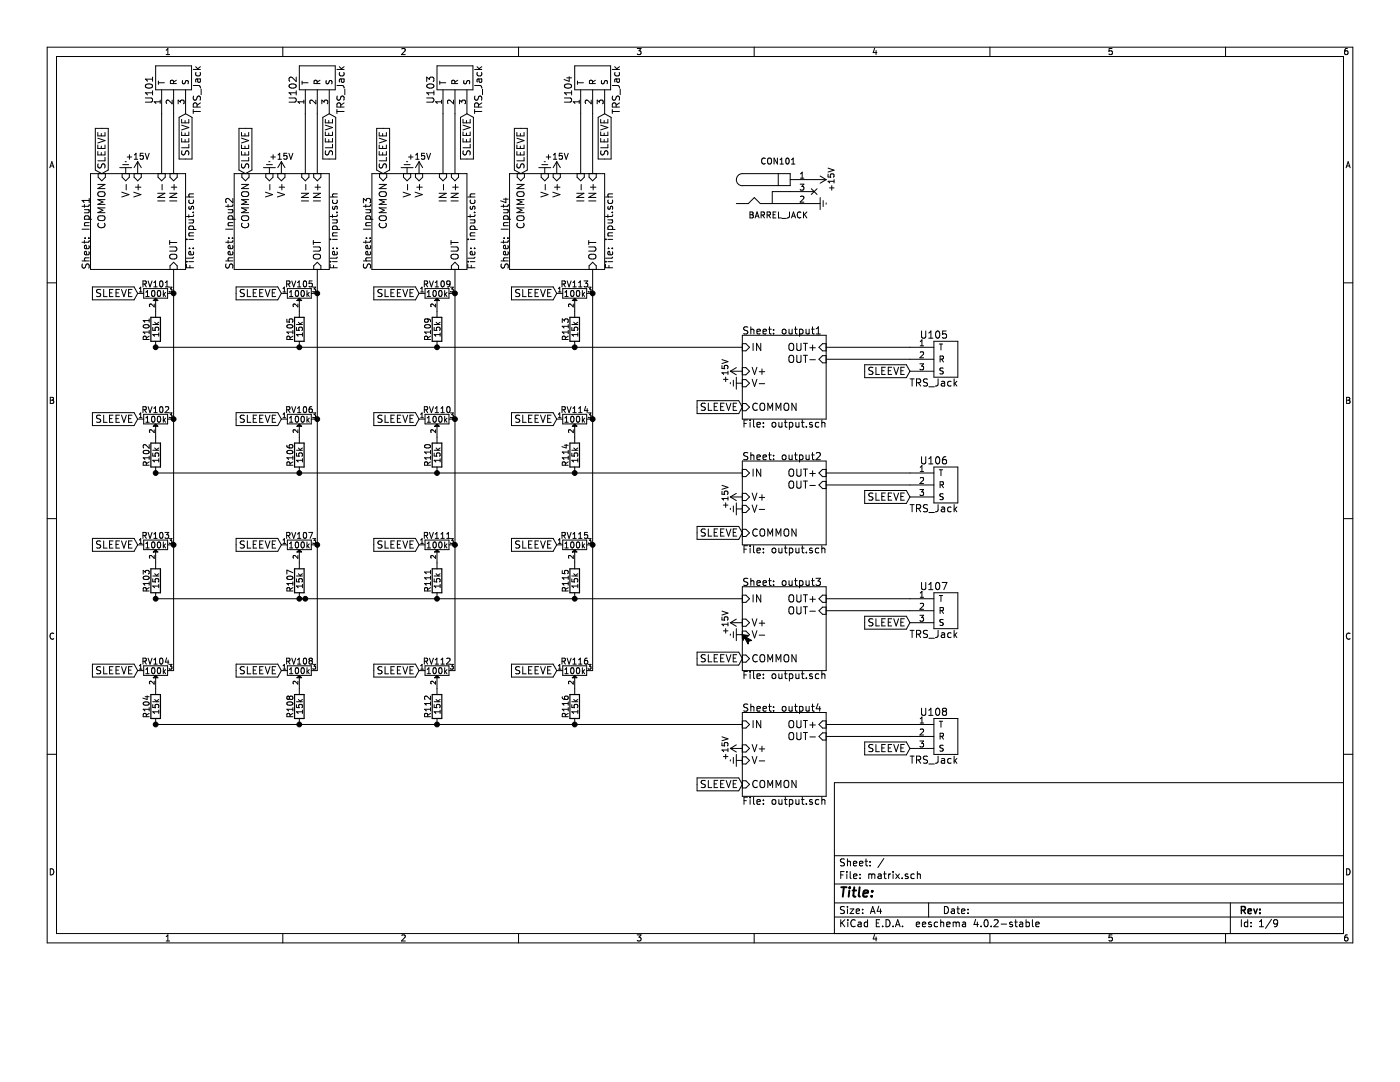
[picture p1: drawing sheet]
EESchema Schematic File Version 2
LIBS:power
LIBS:device
LIBS:transistors
LIBS:conn
LIBS:linear
LIBS:regul
LIBS:74xx
LIBS:cmos4000
LIBS:adc-dac
LIBS:memory
LIBS:xilinx
LIBS:microcontrollers
LIBS:dsp
LIBS:microchip
LIBS:analog_switches
LIBS:motorola
LIBS:texas
LIBS:intel
LIBS:audio
LIBS:interface
LIBS:digital-audio
LIBS:philips
LIBS:display
LIBS:cypress
LIBS:siliconi
LIBS:opto
LIBS:atmel
LIBS:contrib
LIBS:valves
LIBS:matrix-cache
EELAYER 25 0
EELAYER END
$Descr A4 11693 8268
encoding utf-8
Sheet 1 9
Title ""
Date ""
Rev ""
Comp ""
Comment1 ""
Comment2 ""
Comment3 ""
Comment4 ""
$EndDescr
$Comp
L TRS_Jack U105
U 1 1
P 7800 3000
F 0 "U105" H 7800 3200 60  0000 C CNN
F 1 "TRS_Jack" H 7800 2800 60  0000 C CNN
F 2 "audio:0.25-jack" H 8950 2700 60  0001 C CNN
F 3 "" H 8950 2700 60  0000 C CNN
	1    7800 3000
	-1   0    0    -1  
$EndComp
$Sheet
S 4256 1450 794  800 
U 5767341C
F0 "Input4" 60
F1 "input.sch" 60
F2 "IN+" I T 4950 1450 60 
F3 "V-" I T 4550 1450 60 
F4 "V+" I T 4650 1450 60 
F5 "IN-" I T 4850 1450 60 
F6 "OUT" I B 4950 2250 60 
F7 "COMMON" I T 4350 1450 60 
$EndSheet
$Sheet
S 6200 2800 700  700 
U 576737DC
F0 "output1" 60
F1 "output.sch" 60
F2 "OUT-" I R 6900 3000 60 
F3 "IN" I L 6200 2900 60 
F4 "OUT+" I R 6900 2900 60 
F5 "V+" I L 6200 3100 60 
F6 "V-" I L 6200 3200 60 
F7 "COMMON" I L 6200 3400 60 
$EndSheet
$Comp
L +15V #PWR01
U 1 1
P 6200 3100
F 0 "#PWR01" H 6200 2950 50  0001 C CNN
F 1 "+15V" H 6200 3240 50  0000 C CNN
F 2 "" H 6200 3100 50  0000 C CNN
F 3 "" H 6200 3100 50  0000 C CNN
	1    6200 3100
	0    -1   -1   0   
$EndComp
$Comp
L +15V #PWR02
U 1 1
P 4650 1450
F 0 "#PWR02" H 4650 1300 50  0001 C CNN
F 1 "+15V" H 4650 1590 50  0000 C CNN
F 2 "" H 4650 1450 50  0000 C CNN
F 3 "" H 4650 1450 50  0000 C CNN
	1    4650 1450
	1    0    0    -1  
$EndComp
$Comp
L Earth #PWR03
U 1 1
P 6200 3200
F 0 "#PWR03" H 6200 2950 50  0001 C CNN
F 1 "Earth" H 6200 3050 50  0001 C CNN
F 2 "" H 6200 3200 50  0000 C CNN
F 3 "" H 6200 3200 50  0000 C CNN
	1    6200 3200
	0    1    1    0   
$EndComp
$Comp
L Earth #PWR04
U 1 1
P 4550 1450
F 0 "#PWR04" H 4550 1200 50  0001 C CNN
F 1 "Earth" H 4550 1300 50  0001 C CNN
F 2 "" H 4550 1450 50  0000 C CNN
F 3 "" H 4550 1450 50  0000 C CNN
	1    4550 1450
	-1   0    0    1   
$EndComp
Text GLabel 6200 3400 0    60   Input ~ 0
SLEEVE
Text GLabel 4350 1450 1    60   Input ~ 0
SLEEVE
Text GLabel 7600 3100 0    60   Input ~ 0
SLEEVE
$Comp
L TRS_Jack U104
U 1 1
P 4950 750
F 0 "U104" H 4950 950 60  0000 C CNN
F 1 "TRS_Jack" H 4950 550 60  0000 C CNN
F 2 "audio:0.25-jack" H 6100 450 60  0001 C CNN
F 3 "" H 6100 450 60  0000 C CNN
	1    4950 750 
	0    -1   1    0   
$EndComp
Text GLabel 5050 950  3    60   Input ~ 0
SLEEVE
$Comp
L TRS_Jack U106
U 1 1
P 7800 4050
F 0 "U106" H 7800 4250 60  0000 C CNN
F 1 "TRS_Jack" H 7800 3850 60  0000 C CNN
F 2 "audio:0.25-jack" H 8950 3750 60  0001 C CNN
F 3 "" H 8950 3750 60  0000 C CNN
	1    7800 4050
	-1   0    0    -1  
$EndComp
$Sheet
S 6200 3850 700  700 
U 57675F23
F0 "output2" 60
F1 "output.sch" 60
F2 "OUT-" I R 6900 4050 60 
F3 "IN" I L 6200 3950 60 
F4 "OUT+" I R 6900 3950 60 
F5 "V+" I L 6200 4150 60 
F6 "V-" I L 6200 4250 60 
F7 "COMMON" I L 6200 4450 60 
$EndSheet
$Comp
L +15V #PWR05
U 1 1
P 6200 4150
F 0 "#PWR05" H 6200 4000 50  0001 C CNN
F 1 "+15V" H 6200 4290 50  0000 C CNN
F 2 "" H 6200 4150 50  0000 C CNN
F 3 "" H 6200 4150 50  0000 C CNN
	1    6200 4150
	0    -1   -1   0   
$EndComp
$Comp
L Earth #PWR06
U 1 1
P 6200 4250
F 0 "#PWR06" H 6200 4000 50  0001 C CNN
F 1 "Earth" H 6200 4100 50  0001 C CNN
F 2 "" H 6200 4250 50  0000 C CNN
F 3 "" H 6200 4250 50  0000 C CNN
	1    6200 4250
	0    1    1    0   
$EndComp
Text GLabel 7600 4150 0    60   Input ~ 0
SLEEVE
$Comp
L TRS_Jack U107
U 1 1
P 7800 5100
F 0 "U107" H 7800 5300 60  0000 C CNN
F 1 "TRS_Jack" H 7800 4900 60  0000 C CNN
F 2 "audio:0.25-jack" H 8950 4800 60  0001 C CNN
F 3 "" H 8950 4800 60  0000 C CNN
	1    7800 5100
	-1   0    0    -1  
$EndComp
$Sheet
S 6200 4900 700  700 
U 57677116
F0 "output3" 60
F1 "output.sch" 60
F2 "OUT-" I R 6900 5100 60 
F3 "IN" I L 6200 5000 60 
F4 "OUT+" I R 6900 5000 60 
F5 "V+" I L 6200 5200 60 
F6 "V-" I L 6200 5300 60 
F7 "COMMON" I L 6200 5500 60 
$EndSheet
$Comp
L +15V #PWR07
U 1 1
P 6200 5200
F 0 "#PWR07" H 6200 5050 50  0001 C CNN
F 1 "+15V" H 6200 5340 50  0000 C CNN
F 2 "" H 6200 5200 50  0000 C CNN
F 3 "" H 6200 5200 50  0000 C CNN
	1    6200 5200
	0    -1   -1   0   
$EndComp
$Comp
L Earth #PWR08
U 1 1
P 6200 5300
F 0 "#PWR08" H 6200 5050 50  0001 C CNN
F 1 "Earth" H 6200 5150 50  0001 C CNN
F 2 "" H 6200 5300 50  0000 C CNN
F 3 "" H 6200 5300 50  0000 C CNN
	1    6200 5300
	0    1    1    0   
$EndComp
Text GLabel 7600 5200 0    60   Input ~ 0
SLEEVE
$Comp
L TRS_Jack U108
U 1 1
P 7800 6150
F 0 "U108" H 7800 6350 60  0000 C CNN
F 1 "TRS_Jack" H 7800 5950 60  0000 C CNN
F 2 "audio:0.25-jack" H 8950 5850 60  0001 C CNN
F 3 "" H 8950 5850 60  0000 C CNN
	1    7800 6150
	-1   0    0    -1  
$EndComp
$Sheet
S 6200 5950 700  700 
U 57677132
F0 "output4" 60
F1 "output.sch" 60
F2 "OUT-" I R 6900 6150 60 
F3 "IN" I L 6200 6050 60 
F4 "OUT+" I R 6900 6050 60 
F5 "V+" I L 6200 6250 60 
F6 "V-" I L 6200 6350 60 
F7 "COMMON" I L 6200 6550 60 
$EndSheet
$Comp
L +15V #PWR09
U 1 1
P 6200 6250
F 0 "#PWR09" H 6200 6100 50  0001 C CNN
F 1 "+15V" H 6200 6390 50  0000 C CNN
F 2 "" H 6200 6250 50  0000 C CNN
F 3 "" H 6200 6250 50  0000 C CNN
	1    6200 6250
	0    -1   -1   0   
$EndComp
$Comp
L Earth #PWR010
U 1 1
P 6200 6350
F 0 "#PWR010" H 6200 6100 50  0001 C CNN
F 1 "Earth" H 6200 6200 50  0001 C CNN
F 2 "" H 6200 6350 50  0000 C CNN
F 3 "" H 6200 6350 50  0000 C CNN
	1    6200 6350
	0    1    1    0   
$EndComp
Text GLabel 7600 6250 0    60   Input ~ 0
SLEEVE
$Comp
L POT RV113
U 1 1
P 4800 2450
F 0 "RV113" H 4800 2370 50  0000 C CNN
F 1 "100k" H 4800 2450 50  0000 C CNN
F 2 "audio:RK09D117000C" H 4800 2450 50  0001 C CNN
F 3 "" H 4800 2450 50  0000 C CNN
	1    4800 2450
	1    0    0    1   
$EndComp
$Comp
L R R113
U 1 1
P 4800 2750
F 0 "R113" V 4880 2750 50  0000 C CNN
F 1 "15k" V 4800 2750 50  0000 C CNN
F 2 "audio:Resistor_Horizontal_RM7mm" V 4730 2750 50  0001 C CNN
F 3 "" H 4800 2750 50  0000 C CNN
	1    4800 2750
	-1   0    0    -1  
$EndComp
Text GLabel 6200 6550 0    60   Input ~ 0
SLEEVE
Text GLabel 6200 5500 0    60   Input ~ 0
SLEEVE
Text GLabel 6200 4450 0    60   Input ~ 0
SLEEVE
$Comp
L POT RV114
U 1 1
P 4800 3500
F 0 "RV114" H 4800 3420 50  0000 C CNN
F 1 "100k" H 4800 3500 50  0000 C CNN
F 2 "audio:RK09D117000C" H 4800 3500 50  0001 C CNN
F 3 "" H 4800 3500 50  0000 C CNN
	1    4800 3500
	1    0    0    1   
$EndComp
$Comp
L R R114
U 1 1
P 4800 3800
F 0 "R114" V 4880 3800 50  0000 C CNN
F 1 "15k" V 4800 3800 50  0000 C CNN
F 2 "audio:Resistor_Horizontal_RM7mm" V 4730 3800 50  0001 C CNN
F 3 "" H 4800 3800 50  0000 C CNN
	1    4800 3800
	-1   0    0    -1  
$EndComp
Text GLabel 4650 2450 0    60   Input ~ 0
SLEEVE
Text GLabel 4650 3500 0    60   Input ~ 0
SLEEVE
$Comp
L POT RV115
U 1 1
P 4800 4550
F 0 "RV115" H 4800 4470 50  0000 C CNN
F 1 "100k" H 4800 4550 50  0000 C CNN
F 2 "audio:RK09D117000C" H 4800 4550 50  0001 C CNN
F 3 "" H 4800 4550 50  0000 C CNN
	1    4800 4550
	1    0    0    1   
$EndComp
$Comp
L R R115
U 1 1
P 4800 4850
F 0 "R115" V 4880 4850 50  0000 C CNN
F 1 "15k" V 4800 4850 50  0000 C CNN
F 2 "audio:Resistor_Horizontal_RM7mm" V 4730 4850 50  0001 C CNN
F 3 "" H 4800 4850 50  0000 C CNN
	1    4800 4850
	-1   0    0    -1  
$EndComp
$Comp
L POT RV116
U 1 1
P 4800 5600
F 0 "RV116" H 4800 5520 50  0000 C CNN
F 1 "100k" H 4800 5600 50  0000 C CNN
F 2 "audio:RK09D117000C" H 4800 5600 50  0001 C CNN
F 3 "" H 4800 5600 50  0000 C CNN
	1    4800 5600
	1    0    0    1   
$EndComp
$Comp
L R R116
U 1 1
P 4800 5900
F 0 "R116" V 4880 5900 50  0000 C CNN
F 1 "15k" V 4800 5900 50  0000 C CNN
F 2 "audio:Resistor_Horizontal_RM7mm" V 4730 5900 50  0001 C CNN
F 3 "" H 4800 5900 50  0000 C CNN
	1    4800 5900
	-1   0    0    -1  
$EndComp
Text GLabel 4650 4550 0    60   Input ~ 0
SLEEVE
Text GLabel 4650 5600 0    60   Input ~ 0
SLEEVE
$Comp
L POT RV109
U 1 1
P 3650 2450
F 0 "RV109" H 3650 2370 50  0000 C CNN
F 1 "100k" H 3650 2450 50  0000 C CNN
F 2 "audio:RK09D117000C" H 3650 2450 50  0001 C CNN
F 3 "" H 3650 2450 50  0000 C CNN
	1    3650 2450
	1    0    0    1   
$EndComp
$Comp
L R R109
U 1 1
P 3650 2750
F 0 "R109" V 3730 2750 50  0000 C CNN
F 1 "15k" V 3650 2750 50  0000 C CNN
F 2 "audio:Resistor_Horizontal_RM7mm" V 3580 2750 50  0001 C CNN
F 3 "" H 3650 2750 50  0000 C CNN
	1    3650 2750
	-1   0    0    -1  
$EndComp
$Comp
L POT RV110
U 1 1
P 3650 3500
F 0 "RV110" H 3650 3420 50  0000 C CNN
F 1 "100k" H 3650 3500 50  0000 C CNN
F 2 "audio:RK09D117000C" H 3650 3500 50  0001 C CNN
F 3 "" H 3650 3500 50  0000 C CNN
	1    3650 3500
	1    0    0    1   
$EndComp
$Comp
L R R110
U 1 1
P 3650 3800
F 0 "R110" V 3730 3800 50  0000 C CNN
F 1 "15k" V 3650 3800 50  0000 C CNN
F 2 "audio:Resistor_Horizontal_RM7mm" V 3580 3800 50  0001 C CNN
F 3 "" H 3650 3800 50  0000 C CNN
	1    3650 3800
	-1   0    0    -1  
$EndComp
Text GLabel 3500 2450 0    60   Input ~ 0
SLEEVE
Text GLabel 3500 3500 0    60   Input ~ 0
SLEEVE
$Comp
L POT RV111
U 1 1
P 3650 4550
F 0 "RV111" H 3650 4470 50  0000 C CNN
F 1 "100k" H 3650 4550 50  0000 C CNN
F 2 "audio:RK09D117000C" H 3650 4550 50  0001 C CNN
F 3 "" H 3650 4550 50  0000 C CNN
	1    3650 4550
	1    0    0    1   
$EndComp
$Comp
L R R111
U 1 1
P 3650 4850
F 0 "R111" V 3730 4850 50  0000 C CNN
F 1 "15k" V 3650 4850 50  0000 C CNN
F 2 "audio:Resistor_Horizontal_RM7mm" V 3580 4850 50  0001 C CNN
F 3 "" H 3650 4850 50  0000 C CNN
	1    3650 4850
	-1   0    0    -1  
$EndComp
$Comp
L POT RV112
U 1 1
P 3650 5600
F 0 "RV112" H 3650 5520 50  0000 C CNN
F 1 "100k" H 3650 5600 50  0000 C CNN
F 2 "audio:RK09D117000C" H 3650 5600 50  0001 C CNN
F 3 "" H 3650 5600 50  0000 C CNN
	1    3650 5600
	1    0    0    1   
$EndComp
$Comp
L R R112
U 1 1
P 3650 5900
F 0 "R112" V 3730 5900 50  0000 C CNN
F 1 "15k" V 3650 5900 50  0000 C CNN
F 2 "audio:Resistor_Horizontal_RM7mm" V 3580 5900 50  0001 C CNN
F 3 "" H 3650 5900 50  0000 C CNN
	1    3650 5900
	-1   0    0    -1  
$EndComp
Text GLabel 3500 4550 0    60   Input ~ 0
SLEEVE
Text GLabel 3500 5600 0    60   Input ~ 0
SLEEVE
$Comp
L POT RV105
U 1 1
P 2500 2450
F 0 "RV105" H 2500 2370 50  0000 C CNN
F 1 "100k" H 2500 2450 50  0000 C CNN
F 2 "audio:RK09D117000C" H 2500 2450 50  0001 C CNN
F 3 "" H 2500 2450 50  0000 C CNN
	1    2500 2450
	1    0    0    1   
$EndComp
$Comp
L R R105
U 1 1
P 2500 2750
F 0 "R105" V 2580 2750 50  0000 C CNN
F 1 "15k" V 2500 2750 50  0000 C CNN
F 2 "audio:Resistor_Horizontal_RM7mm" V 2430 2750 50  0001 C CNN
F 3 "" H 2500 2750 50  0000 C CNN
	1    2500 2750
	-1   0    0    -1  
$EndComp
$Comp
L POT RV106
U 1 1
P 2500 3500
F 0 "RV106" H 2500 3420 50  0000 C CNN
F 1 "100k" H 2500 3500 50  0000 C CNN
F 2 "audio:RK09D117000C" H 2500 3500 50  0001 C CNN
F 3 "" H 2500 3500 50  0000 C CNN
	1    2500 3500
	1    0    0    1   
$EndComp
$Comp
L R R106
U 1 1
P 2500 3800
F 0 "R106" V 2580 3800 50  0000 C CNN
F 1 "15k" V 2500 3800 50  0000 C CNN
F 2 "audio:Resistor_Horizontal_RM7mm" V 2430 3800 50  0001 C CNN
F 3 "" H 2500 3800 50  0000 C CNN
	1    2500 3800
	-1   0    0    -1  
$EndComp
Text GLabel 2350 2450 0    60   Input ~ 0
SLEEVE
Text GLabel 2350 3500 0    60   Input ~ 0
SLEEVE
$Comp
L POT RV107
U 1 1
P 2500 4550
F 0 "RV107" H 2500 4470 50  0000 C CNN
F 1 "100k" H 2500 4550 50  0000 C CNN
F 2 "audio:RK09D117000C" H 2500 4550 50  0001 C CNN
F 3 "" H 2500 4550 50  0000 C CNN
	1    2500 4550
	1    0    0    1   
$EndComp
$Comp
L R R107
U 1 1
P 2500 4850
F 0 "R107" V 2580 4850 50  0000 C CNN
F 1 "15k" V 2500 4850 50  0000 C CNN
F 2 "audio:Resistor_Horizontal_RM7mm" V 2430 4850 50  0001 C CNN
F 3 "" H 2500 4850 50  0000 C CNN
	1    2500 4850
	-1   0    0    -1  
$EndComp
$Comp
L POT RV108
U 1 1
P 2500 5600
F 0 "RV108" H 2500 5520 50  0000 C CNN
F 1 "100k" H 2500 5600 50  0000 C CNN
F 2 "audio:RK09D117000C" H 2500 5600 50  0001 C CNN
F 3 "" H 2500 5600 50  0000 C CNN
	1    2500 5600
	1    0    0    1   
$EndComp
$Comp
L R R108
U 1 1
P 2500 5900
F 0 "R108" V 2580 5900 50  0000 C CNN
F 1 "15k" V 2500 5900 50  0000 C CNN
F 2 "audio:Resistor_Horizontal_RM7mm" V 2430 5900 50  0001 C CNN
F 3 "" H 2500 5900 50  0000 C CNN
	1    2500 5900
	-1   0    0    -1  
$EndComp
Text GLabel 2350 4550 0    60   Input ~ 0
SLEEVE
Text GLabel 2350 5600 0    60   Input ~ 0
SLEEVE
$Comp
L POT RV101
U 1 1
P 1300 2450
F 0 "RV101" H 1300 2370 50  0000 C CNN
F 1 "100k" H 1300 2450 50  0000 C CNN
F 2 "audio:RK09D117000C" H 1300 2450 50  0001 C CNN
F 3 "" H 1300 2450 50  0000 C CNN
	1    1300 2450
	1    0    0    1   
$EndComp
$Comp
L R R101
U 1 1
P 1300 2750
F 0 "R101" V 1380 2750 50  0000 C CNN
F 1 "15k" V 1300 2750 50  0000 C CNN
F 2 "audio:Resistor_Horizontal_RM7mm" V 1230 2750 50  0001 C CNN
F 3 "" H 1300 2750 50  0000 C CNN
	1    1300 2750
	-1   0    0    -1  
$EndComp
$Comp
L POT RV102
U 1 1
P 1300 3500
F 0 "RV102" H 1300 3420 50  0000 C CNN
F 1 "100k" H 1300 3500 50  0000 C CNN
F 2 "audio:RK09D117000C" H 1300 3500 50  0001 C CNN
F 3 "" H 1300 3500 50  0000 C CNN
	1    1300 3500
	1    0    0    1   
$EndComp
$Comp
L R R102
U 1 1
P 1300 3800
F 0 "R102" V 1380 3800 50  0000 C CNN
F 1 "15k" V 1300 3800 50  0000 C CNN
F 2 "audio:Resistor_Horizontal_RM7mm" V 1230 3800 50  0001 C CNN
F 3 "" H 1300 3800 50  0000 C CNN
	1    1300 3800
	-1   0    0    -1  
$EndComp
Text GLabel 1150 2450 0    60   Input ~ 0
SLEEVE
Text GLabel 1150 3500 0    60   Input ~ 0
SLEEVE
$Comp
L POT RV103
U 1 1
P 1300 4550
F 0 "RV103" H 1300 4470 50  0000 C CNN
F 1 "100k" H 1300 4550 50  0000 C CNN
F 2 "audio:RK09D117000C" H 1300 4550 50  0001 C CNN
F 3 "" H 1300 4550 50  0000 C CNN
	1    1300 4550
	1    0    0    1   
$EndComp
$Comp
L R R103
U 1 1
P 1300 4850
F 0 "R103" V 1380 4850 50  0000 C CNN
F 1 "15k" V 1300 4850 50  0000 C CNN
F 2 "audio:Resistor_Horizontal_RM7mm" V 1230 4850 50  0001 C CNN
F 3 "" H 1300 4850 50  0000 C CNN
	1    1300 4850
	-1   0    0    -1  
$EndComp
$Comp
L POT RV104
U 1 1
P 1300 5600
F 0 "RV104" H 1300 5520 50  0000 C CNN
F 1 "100k" H 1300 5600 50  0000 C CNN
F 2 "audio:RK09D117000C" H 1300 5600 50  0001 C CNN
F 3 "" H 1300 5600 50  0000 C CNN
	1    1300 5600
	1    0    0    1   
$EndComp
$Comp
L R R104
U 1 1
P 1300 5900
F 0 "R104" V 1380 5900 50  0000 C CNN
F 1 "15k" V 1300 5900 50  0000 C CNN
F 2 "audio:Resistor_Horizontal_RM7mm" V 1230 5900 50  0001 C CNN
F 3 "" H 1300 5900 50  0000 C CNN
	1    1300 5900
	-1   0    0    -1  
$EndComp
Text GLabel 1150 4550 0    60   Input ~ 0
SLEEVE
Text GLabel 1150 5600 0    60   Input ~ 0
SLEEVE
$Sheet
S 3106 1450 794  800 
U 5768625C
F0 "Input3" 60
F1 "input.sch" 60
F2 "IN+" I T 3800 1450 60 
F3 "V-" I T 3400 1450 60 
F4 "V+" I T 3500 1450 60 
F5 "IN-" I T 3700 1450 60 
F6 "OUT" I B 3800 2250 60 
F7 "COMMON" I T 3200 1450 60 
$EndSheet
$Comp
L +15V #PWR011
U 1 1
P 3500 1450
F 0 "#PWR011" H 3500 1300 50  0001 C CNN
F 1 "+15V" H 3500 1590 50  0000 C CNN
F 2 "" H 3500 1450 50  0000 C CNN
F 3 "" H 3500 1450 50  0000 C CNN
	1    3500 1450
	1    0    0    -1  
$EndComp
$Comp
L Earth #PWR012
U 1 1
P 3400 1450
F 0 "#PWR012" H 3400 1200 50  0001 C CNN
F 1 "Earth" H 3400 1300 50  0001 C CNN
F 2 "" H 3400 1450 50  0000 C CNN
F 3 "" H 3400 1450 50  0000 C CNN
	1    3400 1450
	-1   0    0    1   
$EndComp
Text GLabel 3200 1450 1    60   Input ~ 0
SLEEVE
$Comp
L TRS_Jack U103
U 1 1
P 3800 750
F 0 "U103" H 3800 950 60  0000 C CNN
F 1 "TRS_Jack" H 3800 550 60  0000 C CNN
F 2 "audio:0.25-jack" H 4950 450 60  0001 C CNN
F 3 "" H 4950 450 60  0000 C CNN
	1    3800 750 
	0    -1   1    0   
$EndComp
Text GLabel 3900 950  3    60   Input ~ 0
SLEEVE
$Sheet
S 1956 1450 794  800 
U 576863D7
F0 "Input2" 60
F1 "input.sch" 60
F2 "IN+" I T 2650 1450 60 
F3 "V-" I T 2250 1450 60 
F4 "V+" I T 2350 1450 60 
F5 "IN-" I T 2550 1450 60 
F6 "OUT" I B 2650 2250 60 
F7 "COMMON" I T 2050 1450 60 
$EndSheet
$Comp
L +15V #PWR013
U 1 1
P 2350 1450
F 0 "#PWR013" H 2350 1300 50  0001 C CNN
F 1 "+15V" H 2350 1590 50  0000 C CNN
F 2 "" H 2350 1450 50  0000 C CNN
F 3 "" H 2350 1450 50  0000 C CNN
	1    2350 1450
	1    0    0    -1  
$EndComp
$Comp
L Earth #PWR014
U 1 1
P 2250 1450
F 0 "#PWR014" H 2250 1200 50  0001 C CNN
F 1 "Earth" H 2250 1300 50  0001 C CNN
F 2 "" H 2250 1450 50  0000 C CNN
F 3 "" H 2250 1450 50  0000 C CNN
	1    2250 1450
	-1   0    0    1   
$EndComp
Text GLabel 2050 1450 1    60   Input ~ 0
SLEEVE
$Comp
L TRS_Jack U102
U 1 1
P 2650 750
F 0 "U102" H 2650 950 60  0000 C CNN
F 1 "TRS_Jack" H 2650 550 60  0000 C CNN
F 2 "audio:0.25-jack" H 3800 450 60  0001 C CNN
F 3 "" H 3800 450 60  0000 C CNN
	1    2650 750 
	0    -1   1    0   
$EndComp
Text GLabel 2750 950  3    60   Input ~ 0
SLEEVE
$Sheet
S 756  1450 794  800 
U 576863F6
F0 "Input1" 60
F1 "input.sch" 60
F2 "IN+" I T 1450 1450 60 
F3 "V-" I T 1050 1450 60 
F4 "V+" I T 1150 1450 60 
F5 "IN-" I T 1350 1450 60 
F6 "OUT" I B 1450 2250 60 
F7 "COMMON" I T 850 1450 60 
$EndSheet
$Comp
L +15V #PWR015
U 1 1
P 1150 1450
F 0 "#PWR015" H 1150 1300 50  0001 C CNN
F 1 "+15V" H 1150 1590 50  0000 C CNN
F 2 "" H 1150 1450 50  0000 C CNN
F 3 "" H 1150 1450 50  0000 C CNN
	1    1150 1450
	1    0    0    -1  
$EndComp
$Comp
L Earth #PWR016
U 1 1
P 1050 1450
F 0 "#PWR016" H 1050 1200 50  0001 C CNN
F 1 "Earth" H 1050 1300 50  0001 C CNN
F 2 "" H 1050 1450 50  0000 C CNN
F 3 "" H 1050 1450 50  0000 C CNN
	1    1050 1450
	-1   0    0    1   
$EndComp
Text GLabel 850  1450 1    60   Input ~ 0
SLEEVE
$Comp
L TRS_Jack U101
U 1 1
P 1450 750
F 0 "U101" H 1450 950 60  0000 C CNN
F 1 "TRS_Jack" H 1450 550 60  0000 C CNN
F 2 "audio:0.25-jack" H 2600 450 60  0001 C CNN
F 3 "" H 2600 450 60  0000 C CNN
	1    1450 750 
	0    -1   1    0   
$EndComp
Text GLabel 1550 950  3    60   Input ~ 0
SLEEVE
Wire Wire Line
	6900 2900 7600 2900
Wire Wire Line
	7600 3000 6900 3000
Wire Wire Line
	4950 1450 4950 950 
Wire Wire Line
	6900 3950 7600 3950
Wire Wire Line
	7600 4050 6900 4050
Wire Wire Line
	6900 5000 7600 5000
Wire Wire Line
	7600 5100 6900 5100
Wire Wire Line
	6900 6050 7600 6050
Wire Wire Line
	7600 6150 6900 6150
Wire Wire Line
	4950 2250 4950 5600
Connection ~ 4950 2450
Connection ~ 4950 3500
Connection ~ 4950 4550
Connection ~ 4800 2900
Connection ~ 4800 3950
Connection ~ 4800 5000
Connection ~ 4800 6050
Wire Wire Line
	3800 2250 3800 5600
Connection ~ 3800 2450
Connection ~ 3800 3500
Connection ~ 3800 4550
Connection ~ 3650 2900
Connection ~ 3650 3950
Connection ~ 3650 5000
Connection ~ 3650 6050
Wire Wire Line
	2650 2250 2650 5600
Connection ~ 2650 2450
Connection ~ 2650 3500
Connection ~ 2650 4550
Connection ~ 2500 2900
Connection ~ 2500 3950
Connection ~ 2500 5000
Connection ~ 2500 6050
Wire Wire Line
	1450 2250 1450 5600
Connection ~ 1450 2450
Connection ~ 1450 3500
Connection ~ 1450 4550
Connection ~ 1300 2900
Connection ~ 1300 3950
Connection ~ 1300 5000
Connection ~ 1300 6050
Wire Wire Line
	1300 3950 6200 3950
Wire Wire Line
	1300 2900 6200 2900
Wire Wire Line
	1300 5000 6200 5000
Wire Wire Line
	2500 5000 2550 5000
Connection ~ 2550 5000
Wire Wire Line
	1300 6050 6200 6050
Wire Wire Line
	4850 1450 4850 950 
Wire Wire Line
	3800 1450 3800 950 
Wire Wire Line
	3700 1450 3700 950 
Wire Wire Line
	2650 1450 2650 950 
Wire Wire Line
	2550 1450 2550 950 
Wire Wire Line
	1450 1450 1450 950 
Wire Wire Line
	1350 1450 1350 950 
$Comp
L BARREL_JACK CON101
U 1 1
P 6500 1600
F 0 "CON101" H 6500 1850 50  0000 C CNN
F 1 "BARREL_JACK" H 6500 1400 50  0000 C CNN
F 2 "audio:161-0725-E" H 6500 1600 50  0001 C CNN
F 3 "" H 6500 1600 50  0000 C CNN
	1    6500 1600
	1    0    0    -1  
$EndComp
$Comp
L +15V #PWR017
U 1 1
P 6800 1500
F 0 "#PWR017" H 6800 1350 50  0001 C CNN
F 1 "+15V" H 6800 1640 50  0000 C CNN
F 2 "" H 6800 1500 50  0000 C CNN
F 3 "" H 6800 1500 50  0000 C CNN
	1    6800 1500
	0    1    1    0   
$EndComp
$Comp
L Earth #PWR018
U 1 1
P 6800 1700
F 0 "#PWR018" H 6800 1450 50  0001 C CNN
F 1 "Earth" H 6800 1550 50  0001 C CNN
F 2 "" H 6800 1700 50  0000 C CNN
F 3 "" H 6800 1700 50  0000 C CNN
	1    6800 1700
	0    -1   -1   0   
$EndComp
NoConn ~ 6800 1600
$EndSCHEMATC
